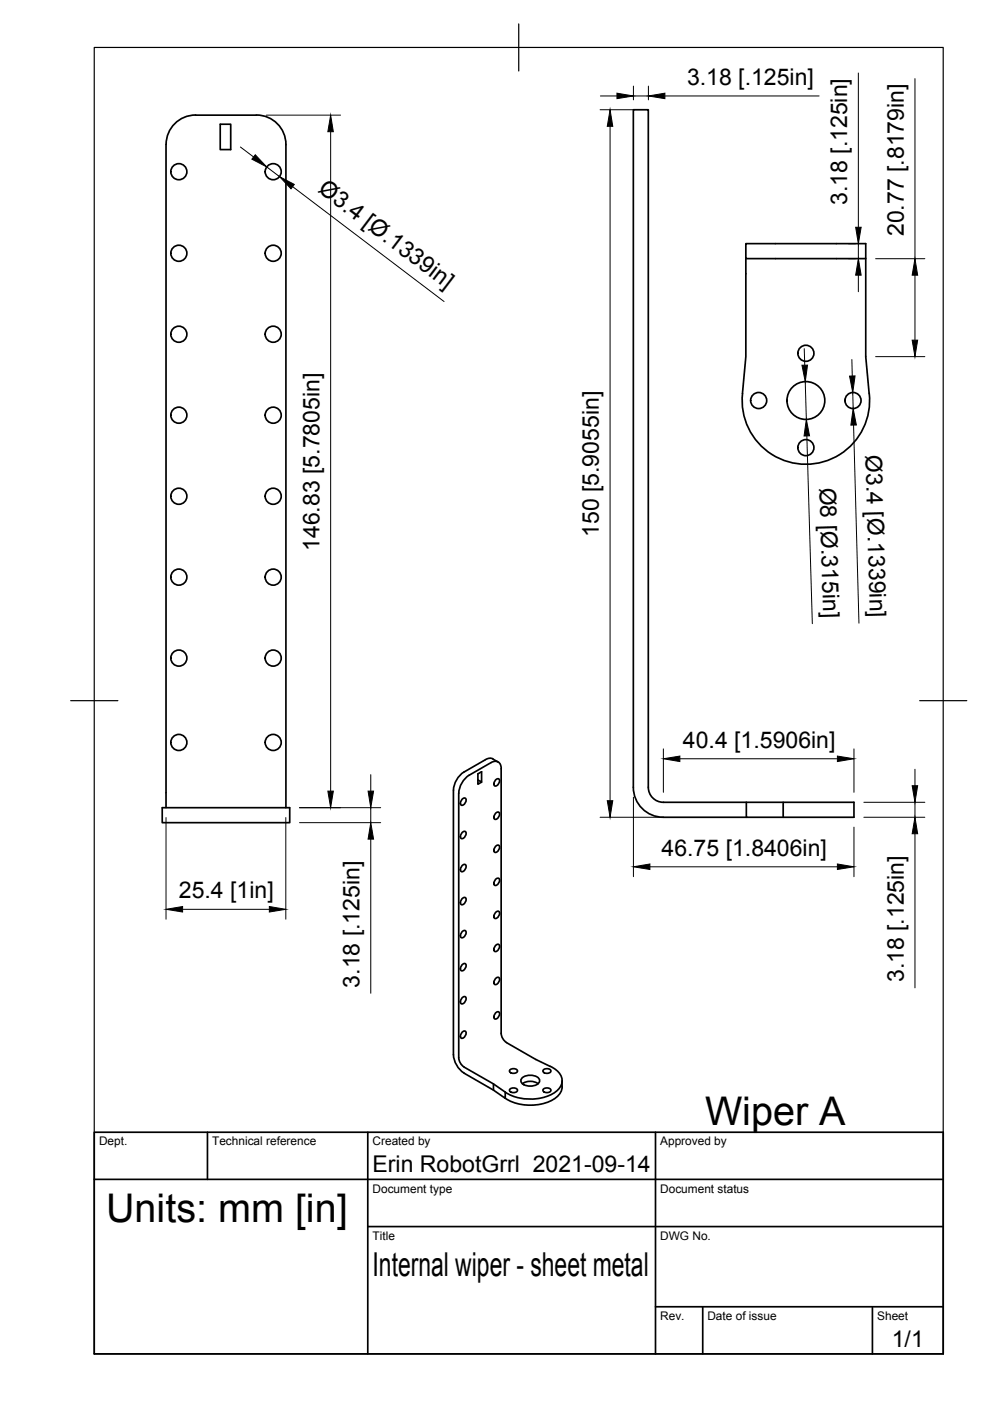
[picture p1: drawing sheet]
<svg xmlns="http://www.w3.org/2000/svg" width="210mm" height="297mm" viewBox="0 0 210 297" stroke-linecap="round" stroke-linejoin="round" font-family="sans-serif">
<!-- layer: Visible -->
<g fill="none" stroke="#000" stroke-width=".36">
<path d="M41.4 24.4h13M41.5 24.4a6.2 6.2 0 0 0-6.3 6.2v140.6M46.7 26.3h2.2v5.4h-2.2zM54.4 24.4a6.2 6.2 0 0 1 6.2 6.2v140.6M158.1 51.7h25.5v3.1h-25.5zM158.1 54.8v20.8l-.7 7.8a13.5 13.5 0 0 0 13.5 15 13.5 13.5 0 0 0 13.4-15l-.7-7.8v-20.8M34.4 171.2h27v3.2h-27zM98 169.5l.7-.3a.99 .99 0 0 1-.9 1.5 .86 .86 0 0 1 .2-1.2zM98 176.5l.7-.2a.99 .99 0 0 1-.9 1.5 .86 .86 0 0 1 .2-1.3zM98.4 163.7a4.9 4.9 0 0 0-2.2 3.8l-.1 56.1a5 5 0 0 0 2.3 3.9M99.5 164.4l4.6-2.7a1.33 1.33 0 0 1 1.5-.2 1.33 1.33 0 0 1 .7 1.5v56.1M99.5 164.4a4.9 4.9 0 0 0-2.2 3.8v56.1a2.52 2.52 0 0 0 1.1 1.9l6.2 3.6 2.5 1.7v1.4l-2.5-1.8v-1.3"/>
<path d="M101.3 165.4l.8 .4v-2.2l-.8 .5v2.2l.8-.5M102.9 161.1l-4.6 2.6M104.5 160.9l1.1 .7M104.5 160.9a1.55 1.55 0 0 0-1.5 .1M105.1 165.4l.6-.3a.99 .99 0 0 1-.8 1.5 .86 .86 0 0 1 .2-1.2zM105.1 172.4l.6-.2a.99 .99 0 0 1-.8 1.5 .86 .86 0 0 1 .2-1.3zM105.1 179.4l.6-.2a.99 .99 0 0 1-.8 1.5 .86 .86 0 0 1 .2-1.3zM158.2 170.1v3.2h7.9M166.1 170.1v3.2h15v-3.2h-40.5a3.2 3.2 0 0 1-3.1-3.2v-143.6h-3.2v143.6a6.4 6.4 0 0 0 6.3 6.4h17.6M98 197.5l.7-.2a.99 .99 0 0 1-.9 1.5 .86 .86 0 0 1 .2-1.3zM98 190.5l.7-.2a.99 .99 0 0 1-.9 1.5 .86 .86 0 0 1 .2-1.3zM98 183.5l.7-.2a.99 .99 0 0 1-.9 1.5 .86 .86 0 0 1 .2-1.3z"/>
<path d="M105.1 186.5l.6-.3a.99 .99 0 0 1-.8 1.5 .86 .86 0 0 1 .2-1.2zM105.1 193.5l.6-.3a.99 .99 0 0 1-.8 1.5 .86 .86 0 0 1 .2-1.2zM98 218.9l.7-.3a.99 .99 0 0 1-.9 1.5 .86 .86 0 0 1 .2-1.2zM98 211.6l.7-.3a.99 .99 0 0 1-.9 1.5 .86 .86 0 0 1 .2-1.2zM98 204.5l.7-.2a.99 .99 0 0 1-.9 1.5 .86 .86 0 0 1 .2-1.3zM105.1 214.8l.6-.3a.99 .99 0 0 1-.8 1.5 .86 .86 0 0 1 .2-1.2zM105.1 200.5l.6-.3a.99 .99 0 0 1-.8 1.5 .86 .86 0 0 1 .2-1.2zM105.1 207.5l.6-.3a.99 .99 0 0 1-.8 1.5 .86 .86 0 0 1 .2-1.2zM106.3 219.1a2.49 2.49 0 0 0 1.1 1.9l6.2 3.6 3 1.5M98.4 227.5l6.2 3.6M108.1 226.9l.8-.3a.62 .62 0 0 1 .8 .7l-.8 .3a.62 .62 0 0 1-.8-.7zM108.1 231l.8-.3a.62 .62 0 0 1 .8 .6l-.8 .4a.62 .62 0 0 1-.8-.7z"/>
<path d="M110.6 228.6a2.63 2.63 0 0 1 3.8 .3 1.63 1.63 0 0 1-2 1.4 1.63 1.63 0 0 1-2-1.4zM110.8 229.8a2.96 2.96 0 0 1 3.3 0M115.2 231l.8-.3a.62 .62 0 0 1 .8 .6l-.8 .4a.62 .62 0 0 1-.8-.7zM115.2 226.9l.8-.3a.62 .62 0 0 1 .8 .7l-.8 .3a.62 .62 0 0 1-.8-.7zM116.6 226.1a3.6 3.6 0 0 1 2.6 3.3 5 5 0 0 1-4.3 3.4 10.2 10.2 0 0 1-7.8-1.2M119.2 229.1v1.3M119.2 230.4a3.8 3.8 0 0 1-2.7 3.1 10.5 10.5 0 0 1-9.4-.6"/>
<circle cx="37.9" cy="36.4" r="1.7"/>
<circle cx="57.9" cy="36.4" r="1.7"/>
<circle cx="37.9" cy="53.7" r="1.7"/>
<circle cx="57.9" cy="53.7" r="1.7"/>
<circle cx="37.9" cy="70.9" r="1.7"/>
<circle cx="57.9" cy="70.9" r="1.7"/>
<circle cx="170.9" cy="74.9" r="1.7"/>
<circle cx="37.9" cy="88" r="1.7"/>
<circle cx="57.9" cy="88" r="1.7"/>
<circle cx="160.9" cy="84.9" r="1.7"/>
<circle cx="170.9" cy="94.9" r="1.7"/>
<circle cx="170.9" cy="84.9" r="4"/>
<circle cx="180.9" cy="84.9" r="1.7"/>
<circle cx="37.9" cy="105.2" r="1.7"/>
<circle cx="57.9" cy="105.2" r="1.7"/>
<circle cx="37.9" cy="122.4" r="1.7"/>
<circle cx="37.9" cy="139.5" r="1.7"/>
<circle cx="57.9" cy="122.4" r="1.7"/>
<circle cx="57.9" cy="139.5" r="1.7"/>
<circle cx="37.9" cy="157.4" r="1.7"/>
<circle cx="57.9" cy="157.4" r="1.7"/>
</g>
<!-- layer: TitleBlock -->
<path d="M20 240.1h180v46.9h-180zM20 250h180M44 240.1v9.9M78 240.1v46.9M139 240.1v46.9M78 260.1h122M139 277.1h61M149 277.1v9.9M185 277.1v9.9" fill="none" stroke="#000" stroke-width=".36"/>
<!-- layer: Dimensions -->
<g fill="none" stroke="#000" stroke-width=".21">
<path d="M134.3 18.3v2.9M137.5 18.3v2.9M182 15.5v32.7M194 16.7v38.1M51 31.2l2.8 2.1M56.5 24.4h15.7M56.6 35.4l2.7 2.1M62 39.6l32.1 24.3M70.1 27.9v139.8M127.2 23.3h7M127.3 20.3h3.5M129.3 26.8v143"/>
<path d="M134.3 20.3h3.2M141 20.3h32.7M179.9 54.8h1.5M179.9 51.7h1.5M182 51.7v3.1M182 58.3v3.6M185.7 54.8h10.4M194 58.3v13.8M170.5 73.9l.1 3.5M180.6 76.2l.1 3.5M185.7 75.6h10.4M170.7 80.9l.3 8"/>
<path d="M171.1 92.4l1.1 39.8M180.8 83.2l.1 3.4M181 90.1l1.1 42M140.7 158.8v9.2M181.1 158.8v9.2M35.2 173.3v21.6M60.6 173.3v21.6M63.5 171.2h17.2M63.5 174.4h17.2M78.6 164.2v3.5M78.6 171.2v3.2M78.6 177.9v32.7"/>
<path d="M127.2 173.3h13.3M134.3 169v16.9M144.1 160.9h33.4M181.1 175.4v10.5M183.2 173.3h12.9M183.2 170.1h12.9M194 163.1v3.5M194 170.1v3.2M194 176.8v32.7M38.7 192.8h18.4M137.8 183.8h39.7"/>
</g>
<g fill="#000" stroke="#000" stroke-width=".21">
<path d="M130.8 19.8l3.5 .5-3.5 .6zM137.5 20.3l3.5-.5v1.1zM54.1 32.8l2.5 2.6-3.2-1.7zM59.3 37.5l3.1 1.6-.7 .9zM70.1 24.4l.6 3.5h-1.2zM129.3 23.3l.6 3.5h-1.1zM182 54.8l.6 3.5h-1.2zM181.4 48.2h1.2l-.6 3.5zM194 54.8l.6 3.5h-1.2zM170 77.4h1.2l-.5 3.5zM180.1 79.7h1.2l-.5 3.5zM193.4 72.1h1.2l-.6 3.5z"/>
<path d="M171 88.9l.6 3.5h-1.1zM180.9 86.6l.7 3.5h-1.2zM69.5 167.7h1.2l-.6 3.5zM78 167.7h1.2l-.6 3.5zM78.6 174.4l.6 3.5h-1.2zM128.8 169.8h1.1l-.6 3.5zM140.7 160.9l3.4-.6v1.2zM177.5 160.3l3.6 .6-3.6 .6zM193.4 166.6h1.2l-.6 3.5zM194 173.3l.6 3.5h-1.2zM35.2 192.8l3.5-.6v1.2zM57.1 192.2l3.5 .6-3.5 .6z"/>
<path d="M134.3 183.8l3.5-.6v1.1zM177.5 183.2l3.6 .6-3.6 .5z"/>
</g>
<!-- layer: Border -->
<path d="M20 10.1h180v276.9h-180zM110 5.1v10M15 148.6h10M195 148.6h10" fill="none" stroke="#000" stroke-width=".25"/>
<g font-size="8.4">
<text x="149.5" y="238.6">Wiper A</text>
<text x="22.5" y="259.1">Units: mm [in]</text>
</g>
<text font-size="7" x="79" y="270.6">Internal wiper - sheet metal</text>
<g font-size="4.9">
<text x="145.7" y="18">3.18 [.125in]</text>
<text x="67.2" y="40.5" transform="rotate(37 67.2 40.5)">Ø3.4 [Ø.1339in]</text>
<text x="179.6" y="43.5" transform="rotate(-90 179.6 43.5)">3.18 [.125in]</text>
<text x="191.6" y="50.1" transform="rotate(-90 191.6 50.1)">20.77 [.8179in]</text>
<text x="183.5" y="96.5" transform="rotate(88 183.5 96.5)">Ø3.4 [Ø.1339in]</text>
<text x="173.8" y="103.4" transform="rotate(88 173.8 103.4)">Ø8 [Ø.315in]</text>
<text x="127" y="113.9" transform="rotate(-90 127 113.9)">150 [5.9055in]</text>
<text x="67.7" y="116.8" transform="rotate(-90 67.7 116.8)">146.83 [5.7805in]</text>
<text x="144.8" y="158.5">40.4 [1.5906in]</text>
<text x="140.3" y="181.4">46.75 [1.8406in]</text>
<text x="37.9" y="190.4">25.4 [1in]</text>
<text x="76.2" y="209.4" transform="rotate(-90 76.2 209.4)">3.18 [.125in]</text>
<text x="191.6" y="208.3" transform="rotate(-90 191.6 208.3)">3.18 [.125in]</text>
<text x="79" y="248.5">Erin RobotGrrl 2021-09-14</text>
<text x="189.1" y="285.7">1/1</text>
</g>
<g font-size="2.5">
<text x="21" y="242.9">Dept.</text>
<text x="45" y="242.9">Technical reference</text>
<text x="79" y="242.9">Created by</text>
<text x="140" y="242.9">Approved by</text>
<text x="79" y="252.8">Document type</text>
<text x="140" y="252.8">Document status</text>
<text x="79" y="262.9">Title</text>
<text x="140" y="262.9">DWG No.</text>
<text x="140" y="279.9">Rev.</text>
<text x="150" y="279.9">Date of issue</text>
<text x="186" y="279.9">Sheet</text>
</g>
</svg>
